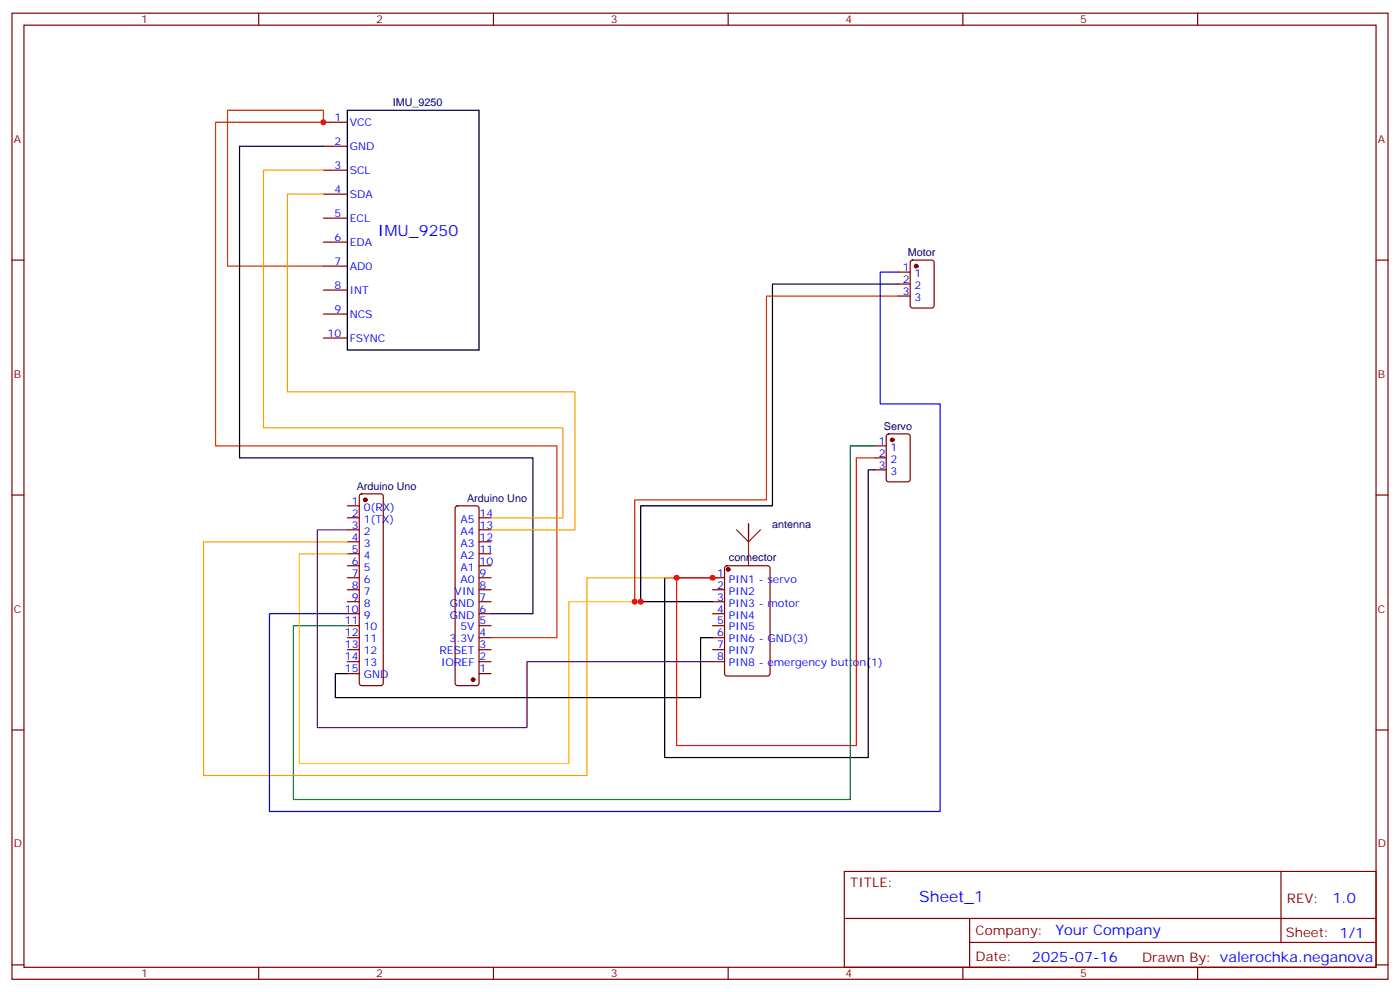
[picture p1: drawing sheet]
<svg xmlns="http://www.w3.org/2000/svg" width="412mm" height="292mm" viewBox="0 0 412 292" stroke-linecap="round" stroke-linejoin="round" font-family="sans-serif">
<g fill="none" stroke="#870000" stroke-width=".35">
<path d="M3.5 3.9h405.4v284.3h-405.4zM7.1 7.4h398.2v277.3h-398.2zM76.2 3.9v3.5M145.3 3.9v3.5M214.5 3.9v3.5M283.6 3.9v3.5M352.8 3.9v3.5M95.2 36h7.1M95.2 43h7.1M95.2 50.1h7.1M95.2 57.1h7.1M3.5 76.6h3.6"/>
<path d="M95.2 64.2h7.1M95.2 71.3h7.1M95.2 78.3h7.1M268.3 76.8l.5-.2h5.7l.6 .4 .1 13-.5 .6-5.9 .1-.6-.5-.1-12.9zM405.3 76.6h3.6M95.2 85.4h7.1M95.2 92.4h7.1M95.2 99.5h7.1M264.6 80.1h3.5M264.6 83.6h3.5M264.6 87.1h3.5M257.5 131.2h3.6"/>
<path d="M257.5 134.8h3.6M257.5 138.3h3.6M261.3 127.9l.5-.2h5.6l.7 .4v13l-.5 .7h-5.8l-.7-.4v-13zM3.5 145.7h3.6M102.3 148.9h3.5M102.3 152.4h3.5M102.3 155.9h3.5M102.3 159.5h3.5M106.1 145.6l.4-.3h5.7l.5 .3 .2 .4v55.1l-.2 .5-.5 .2h-5.7l-.5-.2-.2-.5v-55.1zM134.3 149.1l.5-.2h5.6l.5 .2 .2 .5v51.5l-.2 .5-.5 .2h-5.6l-.5-.2-.2-.5v-51.5zM141.1 152.4h3.5M141.1 155.9h3.5"/>
<path d="M141.1 159.5h3.5M220.5 154.2v5.3M405.3 145.7h3.6M102.3 163h3.5M102.3 166.5h3.5M102.3 170h3.5M102.3 173.6h3.5M102.3 177.1h3.5M141.1 163h3.5M141.1 166.5h3.5M141.1 170h3.5M141.1 173.6h3.5"/>
<path d="M141.1 177.1h3.5M209.9 170h3.5M209.9 173.6h3.5M209.9 177.1h3.5M213.7 166.7l.4-.2h12l.7 .4v31.4l-.4 .6-12.3 .1-.6-.5-.1-31.3zM102.3 180.6h3.5M102.3 184.1h3.5M102.3 187.7h3.5M102.3 191.2h3.5M102.3 194.7h3.5M102.3 198.3h3.5M141.1 180.6h3.5"/>
<path d="M141.1 184.1h3.5M141.1 187.7h3.5M141.1 191.2h3.5M141.1 194.7h3.5M141.1 198.3h3.5M209.9 180.6h3.5M209.9 184.1h3.5M209.9 187.7h3.5M209.9 191.2h3.5M209.9 194.7h3.5M3.5 214.8h3.6M405.3 214.8h3.6"/>
<path d="M248.7 256.5h156.6v28.2h-156.6zM377.3 256.5v20.9M248.7 270.3h156.5M285.6 277.4h119.6M285.6 270.3v14.1M3.5 284h3.6M76.2 284.7v3.5M145.3 284.7v3.5M214.5 284.7v3.5M283.6 284.7v3.5M352.8 284.7v3.5M405.3 284h3.6"/>
</g>
<g fill="#870000" stroke="#870000" stroke-width=".35">
<circle cx="107.6" cy="147.1" r=".53"/>
<circle cx="139.3" cy="200" r=".53"/>
<circle cx="214.5" cy="167.6" r=".53"/>
<circle cx="262.8" cy="129.5" r=".53"/>
<circle cx="269.9" cy="78.3" r=".53"/>
</g>
<path d="M102.3 32.5h38.8v70.5h-38.8zM264.6 83.6h-37.1v65.3h-38.8v28.2h21.2M257.5 138.3h-1.7v84.7h-60v-53h14.1M209.9 187.7h-3.5v17.6h-107.6v-7h3.5" fill="none" stroke="#000" stroke-width=".35"/>
<path d="M95.2 78.3h-28.2v-45.8h28.2v3.5h-31.7v95.2h100.5v56.5h-19.4M264.6 87.1h-38.8v60h-38.8v30h1.7" fill="none" stroke="#c30" stroke-width=".35"/>
<path d="M95.2 43h-24.6v91.8h86.4v45.8h-12.4" fill="none" stroke="#003" stroke-width=".35"/>
<path d="M95.2 50.1h-17.6v75.8h88.2v26.5h-21.2M95.2 57.1h-10.5v58.3h84.6v40.5h-24.7M102.3 159.5h-42.3v68.7h112.9v-58.2h26.4" fill="none" stroke="#f90" stroke-width=".35"/>
<path d="M217 155.9l3.5 3.6M220.5 159.5v7M224 155.9l-3.5 3.6" fill="none" stroke="#8c2424" stroke-width=".35"/>
<path d="M257.5 134.8h-5.3v84.6h-52.9v-49.4h12.4" fill="none" stroke="#f00" stroke-width=".35"/>
<path d="M257.5 131.2h-7v104.1h-164.1v-51.2h15.9" fill="none" stroke="#008700" stroke-width=".35"/>
<path d="M102.3 163h-14.1v61.7h79.4v-47.6h19.4" fill="none" stroke="#fc0" stroke-width=".35"/>
<path d="M264.6 80.1h-5.3v38.8h17.6v119.9h-197.5v-58.2h22.9" fill="none" stroke="#00f" stroke-width=".35"/>
<path d="M102.3 155.9h-8.8v58.2h61.7v-19.4h54.7" fill="none" stroke="#606" stroke-width=".35"/>
<g fill="#c00">
<circle cx="209.9" cy="170" r=".88"/>
<circle cx="188.7" cy="177.1" r=".88"/>
<circle cx="187" cy="177.1" r=".88"/>
<circle cx="95.3" cy="36" r=".88"/>
<circle cx="199.3" cy="170" r=".88"/>
</g>
<g font-size="4.6" fill="#00f">
<text x="111.3" y="69.6">IMU_9250</text>
<text x="270.8" y="265.5">Sheet_1</text>
</g>
<g font-size="4.2" fill="#00f">
<text x="392.5" y="265.7">1.0</text>
<text x="310.9" y="275.3">Your Company</text>
<text x="304" y="283.1">2025-07-16</text>
</g>
<g font-size="3.9" fill="#800">
<text x="250.5" y="261.1">TITLE:</text>
<text x="379.1" y="265.7">REV:</text>
<text x="287.4" y="275.3">Company:</text>
<text x="378.7" y="275.9">Sheet: 1/1</text>
<text x="287.4" y="282.9">Date:</text>
<text x="336.4" y="283">Drawn By: valerochka.neganova</text>
</g>
<g font-size="3.2" fill="#800">
<text x="41.6" y="6.9">1</text>
<text x="110.8" y="6.9">2</text>
<text x="179.9" y="6.9">3</text>
<text x="249.1" y="6.9">4</text>
<text x="318.2" y="6.9">5</text>
<text x="4.1" y="42">A</text>
<text x="405.9" y="42">A</text>
<text x="4.1" y="111.1">B</text>
<text x="405.9" y="111.1">B</text>
<text x="4.1" y="180.3">C</text>
<text x="405.9" y="180.3">C</text>
<text x="4.1" y="249.4">D</text>
<text x="405.9" y="249.4">D</text>
<text x="41.6" y="287.7">1</text>
<text x="110.8" y="287.7">2</text>
<text x="179.9" y="287.7">3</text>
<text x="249.1" y="287.7">4</text>
<text x="318.2" y="287.7">5</text>
</g>
<g font-size="3.2" fill="#00f">
<text x="98.5" y="35.6">1</text>
<text x="103" y="37">VCC</text>
<text x="98.5" y="42.7">2</text>
<text x="103" y="44.1">GND</text>
<text x="98.5" y="49.7">3</text>
<text x="103" y="51.2">SCL</text>
<text x="98.5" y="56.8">4</text>
<text x="103" y="58.2">SDA</text>
<text x="98.5" y="63.9">5</text>
<text x="103" y="65.3">ECL</text>
<text x="98.5" y="70.9">6</text>
<text x="98.5" y="78">7</text>
<text x="103" y="72.3">EDA</text>
<text x="103" y="79.4">AD0</text>
<text x="265.9" y="79.7">1</text>
<text x="265.9" y="83.3">2</text>
<text x="269.4" y="81.5">1</text>
<text x="98.5" y="85">8</text>
<text x="103" y="86.4">INT</text>
<text x="265.9" y="86.8">3</text>
<text x="269.4" y="85">2</text>
<text x="269.4" y="88.5">3</text>
<text x="98.5" y="92.1">9</text>
<text x="103" y="93.5">NCS</text>
<text x="96.5" y="99.1">10</text>
<text x="103" y="100.5">FSYNC</text>
<text x="258.9" y="130.9">1</text>
<text x="258.9" y="134.4">2</text>
<text x="258.9" y="137.9">3</text>
<text x="262.4" y="132.6">1</text>
<text x="262.4" y="136.2">2</text>
<text x="262.4" y="139.7">3</text>
<text x="103.6" y="148.5">1</text>
<text x="103.6" y="152">2</text>
<text x="103.6" y="155.6">3</text>
<text x="107.1" y="150.3">0(RX)</text>
<text x="107.1" y="153.8">1(TX)</text>
<text x="135.6" y="153.8">A5</text>
<text x="141.3" y="155.6">13</text>
<text x="141.3" y="152">14</text>
<text x="103.6" y="159.1">4</text>
<text x="107.1" y="157.3">2</text>
<text x="107.1" y="160.9">3</text>
<text x="135.6" y="160.9">A3</text>
<text x="135.6" y="157.3">A4</text>
<text x="141.3" y="159.1">12</text>
<text x="103.6" y="162.6">5</text>
<text x="103.6" y="166.2">6</text>
<text x="107.1" y="164.4">4</text>
<text x="107.1" y="167.9">5</text>
<text x="135.6" y="167.9">A1</text>
<text x="135.6" y="164.4">A2</text>
<text x="141.3" y="166.2">10</text>
<text x="141.3" y="162.6">11</text>
<text x="103.6" y="169.7">7</text>
<text x="103.6" y="173.2">8</text>
<text x="107.1" y="171.4">6</text>
<text x="135.6" y="171.4">A0</text>
<text x="141.3" y="173.2">8</text>
<text x="141.3" y="169.7">9</text>
<text x="211.2" y="169.7">1</text>
<text x="211.2" y="173.2">2</text>
<text x="214.7" y="171.4">PIN1 - servo</text>
<text x="103.6" y="176.7">9</text>
<text x="107.1" y="175">7</text>
<text x="107.1" y="178.5">8</text>
<text x="132.5" y="178.5">GND</text>
<text x="133.9" y="175">VIN</text>
<text x="141.3" y="176.7">7</text>
<text x="211.2" y="176.7">3</text>
<text x="214.7" y="175">PIN2</text>
<text x="214.7" y="178.5">PIN3 - motor</text>
<text x="101.6" y="180.3">10</text>
<text x="101.6" y="183.8">11</text>
<text x="107.1" y="182">9</text>
<text x="107.1" y="185.6">10</text>
<text x="132.5" y="182">GND</text>
<text x="135.6" y="185.6">5V</text>
<text x="141.3" y="183.8">5</text>
<text x="141.3" y="180.3">6</text>
<text x="211.2" y="180.3">4</text>
<text x="211.2" y="183.8">5</text>
<text x="214.7" y="182">PIN4</text>
<text x="214.7" y="185.6">PIN5</text>
<text x="101.6" y="187.3">12</text>
<text x="101.6" y="190.9">13</text>
<text x="107.1" y="189.1">11</text>
<text x="132.5" y="189.1">3.3V</text>
<text x="141.3" y="190.9">3</text>
<text x="141.3" y="187.3">4</text>
<text x="211.2" y="187.3">6</text>
<text x="211.2" y="190.9">7</text>
<text x="214.7" y="189.1">PIN6 - GND(3)</text>
<text x="101.6" y="194.4">14</text>
<text x="101.6" y="197.9">15</text>
<text x="107.1" y="192.6">12</text>
<text x="107.1" y="196.1">13</text>
<text x="129.5" y="192.6">RESET</text>
<text x="129.9" y="196.1">IOREF</text>
<text x="141.3" y="197.9">1</text>
<text x="141.3" y="194.4">2</text>
<text x="211.2" y="194.4">8</text>
<text x="214.7" y="192.6">PIN7</text>
<text x="214.7" y="196.1">PIN8 - emergency button(1)</text>
<text x="107.1" y="199.7">GND</text>
</g>
<g font-size="3.2" fill="#000080">
<text x="115.7" y="31.2">IMU_9250</text>
<text x="267.4" y="75.3">Motor</text>
<text x="260.4" y="126.4">Servo</text>
<text x="105.1" y="144.2">Arduino Uno</text>
<text x="137.6" y="147.8">Arduino Uno</text>
<text x="227.5" y="155.3">antenna</text>
<text x="214.7" y="165.2">connector</text>
</g>
</svg>
